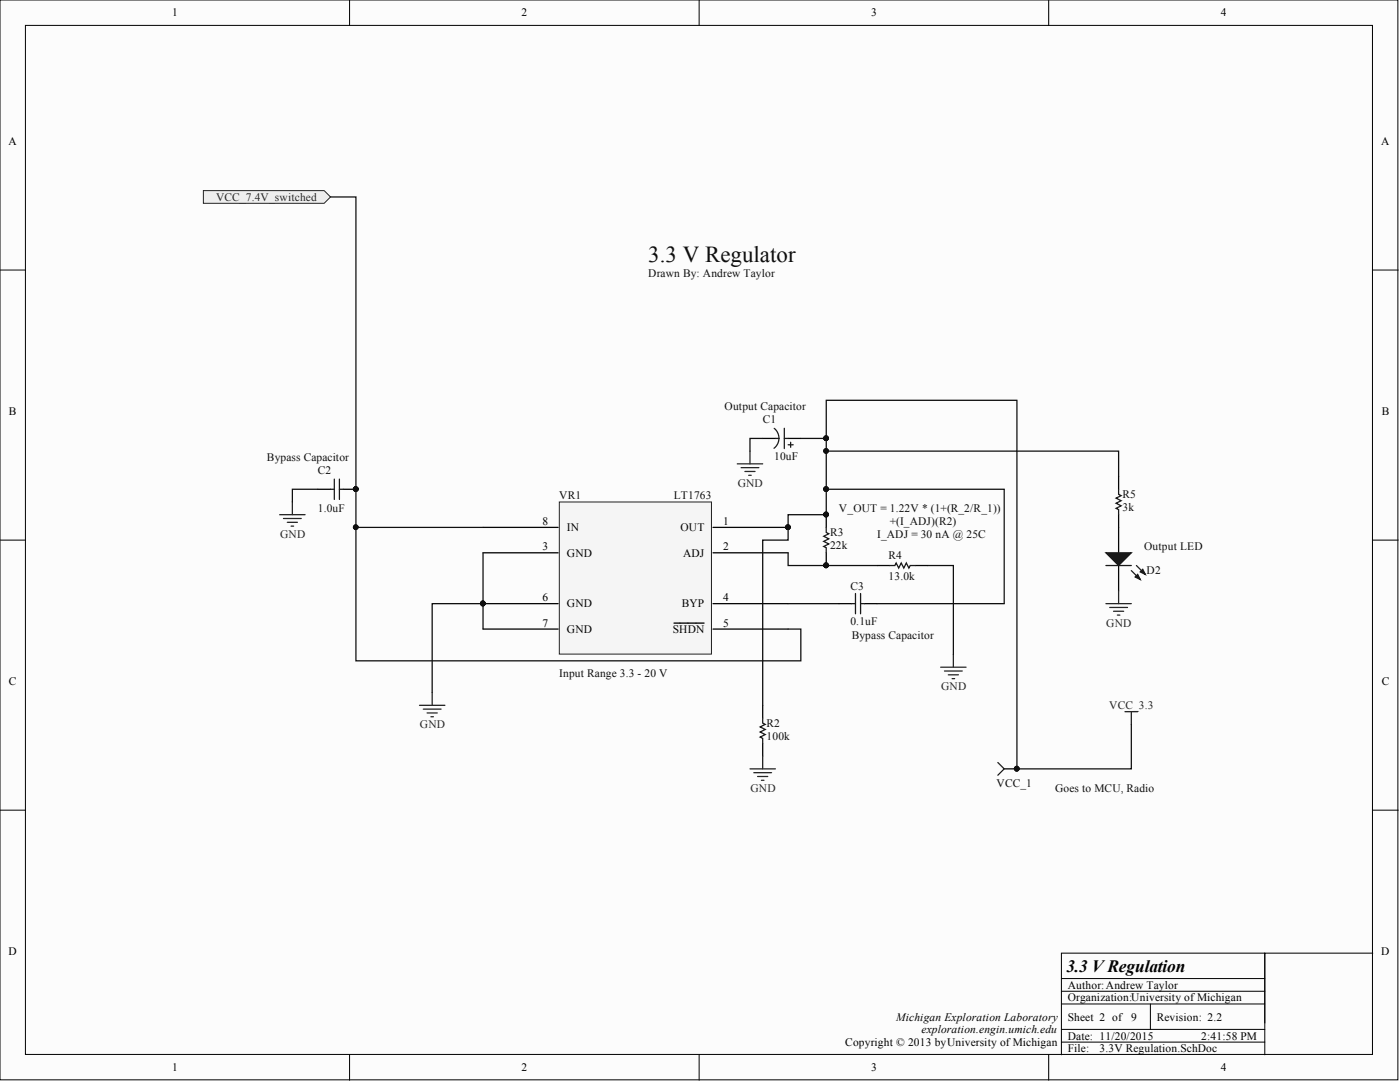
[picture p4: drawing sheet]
<svg xmlns="http://www.w3.org/2000/svg" width="279mm" height="216mm" viewBox="0 0 279 216" stroke-linecap="round" stroke-linejoin="round" font-family="sans-serif">
<g fill="#fcfcfc" stroke="#000" stroke-width=".2">
<path d="M0 0h279v215.5h-279z"/>
<path d="M5.1 5.1h268.8v205.3h-268.8z"/>
</g>
<g fill="none" stroke="#000" stroke-width=".2">
<path d="M69.8 0v5.1M139.5 0v5.1M209.3 0v5.1M0 53.9h5.1M274 53.9h5.1M0 107.8h5.1M274 107.8h5.1M0 161.7h5.1M274 161.7h5.1M211.8 195.3h40.6M211.8 197.8h40.6M274 190.2h-21.6v20.3"/>
<path d="M69.8 210.5v5M139.5 210.5v5M209.3 210.5v5M211.8 200.3h40.6M211.8 207.9h40.6M211.8 205.4h40.6M229.6 200.3v5.1M252.4 204.1v-13.9h-40.6v20.3"/>
</g>
<path d="M111.6 100.2h30.4v30.3h-30.4z" fill="#f5f5f5" stroke="#262626" stroke-width=".2"/>
<g fill="none" stroke="#000" stroke-width=".25">
<path d="M63.4 97.6h2.6M68.5 97.6h2.5M152.2 87.5h2.5M157.3 87.5h2.5M223.2 95.1v2.5M96.4 105.2h15M96.4 110.3h15M142.3 105.2h15M142.3 110.3h15M175 112.8h2.6M182.7 112.8h2.5M223.2 102.7v7.6"/>
<path d="M223.2 112.8v5.1M96.4 120.5h15M96.4 125.5h15M134.5 124.3h6M142.3 120.5h15M142.3 125.5h15M167.4 120.5h2.6M172.5 120.5h2.5M152.2 140.7v2.6M152.2 148.3v2.6"/>
</g>
<g fill="#0e0e0e" stroke="#0e0e0e" stroke-width=".2">
<circle cx="157.2" cy="105.2" r=".47"/>
<circle cx="96.4" cy="120.4" r=".47"/>
<circle cx="164.9" cy="97.6" r=".47"/>
<circle cx="164.9" cy="90" r=".47"/>
<circle cx="164.9" cy="87.4" r=".47"/>
</g>
<g fill="none" stroke="#262626" stroke-width=".25">
<path d="M147.1 92.6h5.1M147.9 93.3h3.6M148.7 94.1h2M149.4 94.8h.5M149.7 90v2.6M55.8 102.7h5.1M56.6 103.5h3.5M57.3 104.2h2.1M58.1 105h.5M58.3 100.2v2.5M86.3 138.2v2.5M187.7 133.1h5.1"/>
<path d="M188.5 133.9h3.5M189.2 134.7h2.1M190 135.4h.5M190.3 130.6v2.5M83.7 140.7h5.1M84.5 141.5h3.5M85.2 142.3h2.1M86 143h.5M149.7 153.4h5M150.4 154.2h3.6M151.2 154.9h2M152 155.7h.5"/>
<path d="M152.2 150.9v2.5"/>
</g>
<path d="M63.4 97.6h-5.1v2.6M159.8 87.5h5.1v10.1M164.9 97.6h35.5v22.9h-25.4M164.9 90h58.3v5.1M164.9 97.6v5.1M96.4 110.3v15.2M157.3 110.3v2.5h17.7M185.2 112.8h5.1v17.8M96.4 120.5h-10.1v17.7M157.3 120.5h10.1" fill="none" stroke="#0e0e0e" stroke-width=".25"/>
<g fill="none" stroke="#1c1c1c" stroke-width=".25">
<path d="M66 97.6h.7M66.7 95.6v4.1M67.7 95.6v4.1M154.5 85.5a2.52 2.52 0 0 1 0 3.9M154.7 87.5h.8M156.5 85.5v4M156.5 87.5h.8M157.3 88.8h1M157.8 88.2v1.1M223.2 97.6v1l.6 .3-1.1 .5 1.1 .5-1.1 .5 1.1 .5-1.1 .5 .5 .3v1M164.9 105.2v1.1l.5 .2-1 .5 1 .5-1 .5 1 .5-1 .5 .5 .3v1M170.7 118.4v4.1"/>
<path d="M171.7 118.4v4.1M177.6 112.8h1l.2-.5 .6 1.1 .5-1.1 .5 1.1 .5-1.1 .5 1.1 .2-.6h1.1M170 120.5h.7M171.7 120.5h.8M152.2 143.3v1l.5 .2-1 .5 1 .6-1 .5 1 .5-1 .5 .5 .2v1"/>
</g>
<path d="M220.7 110.3h5.1l-2.6 2.5z" fill="#1c1c1c"/>
<path d="M220.7 110.3h5.1l-2.6 2.5zM225.8 113.9l1.8 1.7M226.8 112.8l1.8 1.8" fill="none" stroke="#1c1c1c" stroke-width=".25"/>
<path d="M226.5 115.1l.5-.5 .6 1z" fill="#1c1c1c"/>
<path d="M226.5 115.1l.5-.5 .6 1z" fill="none" stroke="#1c1c1c" stroke-width=".25"/>
<path d="M227.6 114.1l.5-.5 .5 1z" fill="#1c1c1c"/>
<path d="M220.7 112.8h5.1M227.6 114.1l.5-.5 .5 1zM199.1 152.2l1.3 1.2-1.3 1.3" fill="none" stroke="#1c1c1c" stroke-width=".25"/>
<path d="M223.2 117.9v2.6M220.7 120.5h5.1M221.5 121.2h3.5M222.2 122h2.1M223 122.7h.5" fill="none" stroke="#262626" stroke-width=".25"/>
<path d="M152.2 87.5h-2.5v2.5M164.9 102.7h-7.6v5.1h-5.1v32.9" fill="none" stroke="#0e0e0e" stroke-width=".25"/>
<g fill="#0e0e0e" stroke="#0e0e0e" stroke-width=".2">
<circle cx="157.2" cy="105.2" r=".47"/>
<circle cx="202.9" cy="153.4" r=".47"/>
</g>
<path d="M200.4 153.4h2.5" fill="none" stroke="#000" stroke-width=".25"/>
<path d="M40.6 38h24.1l1.3 1.3-1.3 1.3h-24.1z" fill-rule="evenodd" fill="#f0f0f0" stroke="#262626" stroke-width=".2"/>
<path d="M224.5 142h2.5M225.8 142v2.5" fill="none" stroke="#262626" stroke-width=".25"/>
<path d="M66 39.3h5v65.9h25.4M164.9 87.5v-7.6h38v73.5h22.9v-8.9M71 105.2v26.7h88.8v-6.4h-2.5" fill="none" stroke="#0e0e0e" stroke-width=".25"/>
<g fill="#0e0e0e" stroke="#0e0e0e" stroke-width=".2">
<circle cx="164.9" cy="87.4" r=".47"/>
<circle cx="202.9" cy="153.4" r=".47"/>
<circle cx="71" cy="105.2" r=".47"/>
</g>
<text font-size="4.6" fill="#0e0e0e" x="129.4" y="52.2">3.3 V Regulator</text>
<text font-size="3.9" fill="#0e0e0e" x="164" y="112.4">PIR301</text>
<text font-size="3.5" fill="#0e0e0e" x="164" y="104.8">PIR302</text>
<text font-size="3.5" x="212.8" y="194">3.3 V Regulation</text>
<g font-size="2.3">
<text x="34.3" y="3.3">1</text>
<text x="104.1" y="3.3">2</text>
<text x="173.9" y="3.3">3</text>
<text x="243.6" y="3.3">4</text>
<text x="1.7" y="29">A</text>
<text x="275.7" y="29">A</text>
<text x="1.8" y="82.8">B</text>
<text x="275.8" y="82.8">B</text>
<text x="108.2" y="104.7">8</text>
<text x="113.1" y="106">IN</text>
<text x="135.8" y="106">OUT</text>
<text x="144.3" y="104.7">1</text>
<text x="108.2" y="109.8">3</text>
<text x="113.1" y="111.1">GND</text>
<text x="136.3" y="111.1">ADJ</text>
<text x="144.3" y="109.8">2</text>
<text x="108.2" y="119.9">6</text>
<text x="144.3" y="119.9">4</text>
<text x="108.2" y="125">7</text>
<text x="113.1" y="121.2">GND</text>
<text x="136.1" y="121.2">BYP</text>
<text x="144.3" y="125">5</text>
<text x="113.1" y="126.3">GND</text>
<text x="134.3" y="126.3">SHDN</text>
<text x="1.8" y="136.8">C</text>
<text x="275.8" y="136.8">C</text>
<text x="1.7" y="190.6">D</text>
<text x="275.7" y="190.6">D</text>
<text x="213.1" y="197.3">Author:Andrew Taylor</text>
<text x="178.8" y="203.6">Michigan Exploration Laboratory</text>
<text x="213.1" y="203.6">Sheet 2 of</text>
<text x="213.1" y="199.8">Organization:University of Michigan</text>
<text x="225.8" y="203.6">9</text>
<text x="230.9" y="203.6">Revision: 2.2</text>
<text x="168.7" y="208.7">Copyright © 2013 byUniversity of Michigan</text>
<text x="183.9" y="206.2">exploration.engin.umich.edu</text>
<text x="213.1" y="207.4">Date: 11/20/2015</text>
<text x="213.1" y="210">File:</text>
<text x="219.4" y="210">3.3V Regulation.SchDoc</text>
<text x="239.7" y="207.4">2:41:58 PM</text>
<text x="34.3" y="213.8">1</text>
<text x="104.1" y="213.8">2</text>
<text x="173.9" y="213.8">3</text>
<text x="243.6" y="213.8">4</text>
</g>
<g font-size="2.3" fill="#262626">
<text x="43.1" y="40.1">VCC_7.4V_switched</text>
<text x="147.2" y="97.1">GND</text>
<text x="55.9" y="107.3">GND</text>
<text x="220.8" y="125">GND</text>
<text x="187.8" y="137.7">GND</text>
<text x="221.4" y="141.5">VCC_3.3</text>
<text x="83.8" y="145.3">GND</text>
<text x="149.8" y="158">GND</text>
</g>
<g font-size="2.3" fill="#0e0e0e">
<text x="129.4" y="55.3">Drawn By: Andrew Taylor</text>
<text x="144.6" y="81.9">Output Capacitor</text>
<text x="152.2" y="84.4">C1</text>
<text x="53.3" y="92">Bypass Capacitor</text>
<text x="63.4" y="94.6">C2</text>
<text x="154.5" y="91.8">10uF</text>
<text x="111.6" y="99.7">VR1</text>
<text x="134.5" y="99.7">LT1763</text>
<text x="224" y="101.9">3k</text>
<text x="224" y="99.4">R5</text>
<text x="63.4" y="102.2">1.0uF</text>
<text x="165.7" y="107">R3</text>
<text x="167.4" y="102.2">V_OUT = 1.22V * (1+(R_2/R_1))</text>
<text x="175" y="107.3">I_ADJ = 30 nA @ 25C</text>
<text x="177.6" y="104.7">+(I_ADJ)(R2)</text>
<text x="165.7" y="109.5">22k</text>
<text x="177.3" y="111.6">R4</text>
<text x="228.3" y="109.8">Output LED</text>
<text x="169.7" y="117.7">C3</text>
<text x="177.3" y="115.6">13.0k</text>
<text x="228.8" y="114.6">D2</text>
<text x="169.7" y="124.8">0.1uF</text>
<text x="170" y="127.6">Bypass Capacitor</text>
<text x="111.6" y="135.2">Input Range 3.3 - 20 V</text>
<text x="153" y="147.6">100k</text>
<text x="153" y="145">R2</text>
<text x="198.9" y="157">VCC_1</text>
<text x="210.6" y="158">Goes to MCU, Radio</text>
</g>
<text font-size="1.4" fill="#0e0e0e" x="67.7" y="98">PIC202</text>
</svg>
